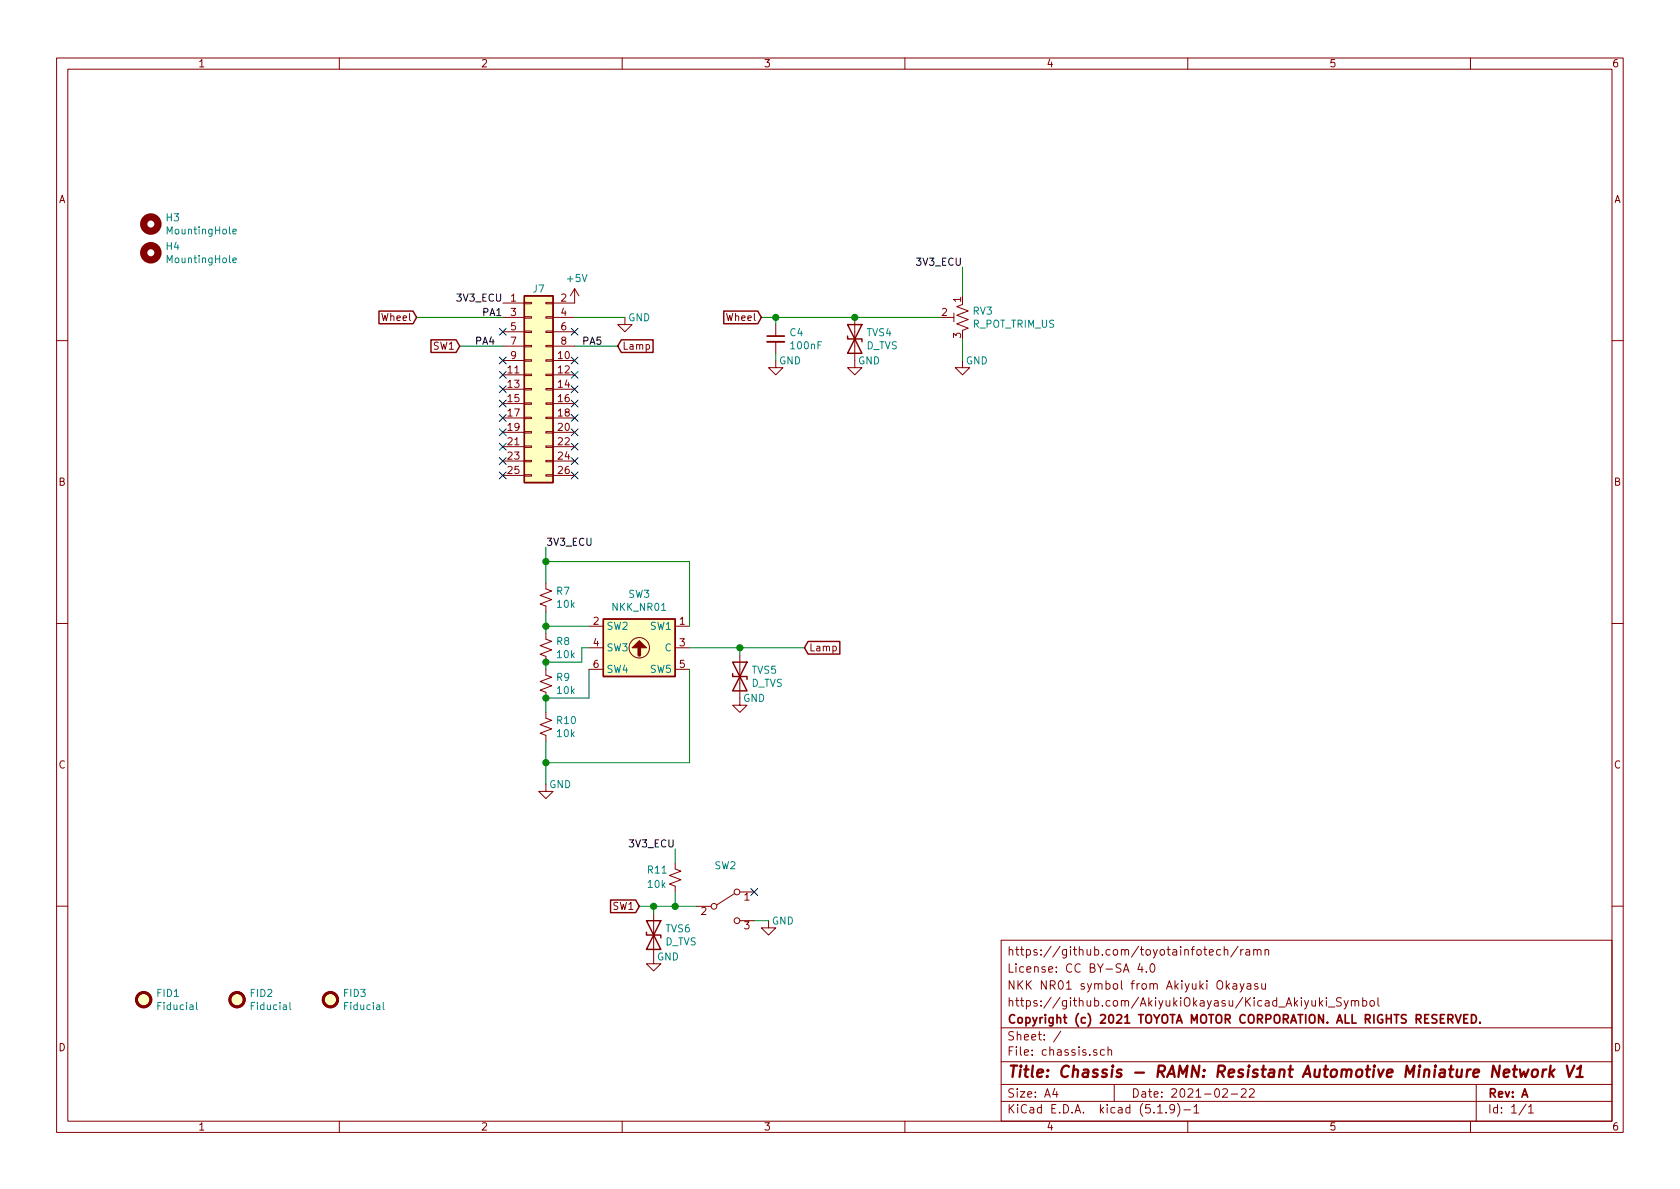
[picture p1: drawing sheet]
EESchema Schematic File Version 4
EELAYER 30 0
EELAYER END
$Descr A4 11693 8268
encoding utf-8
Sheet 1 1
Title "Chassis - RAMN: Resistant Automotive Miniature Network V1"
Date "2021-02-22"
Rev "A"
Comp "Copyright (c) 2021 TOYOTA MOTOR CORPORATION. ALL RIGHTS RESERVED."
Comment1 "https://github.com/AkiyukiOkayasu/Kicad_Akiyuki_Symbol"
Comment2 "NKK NR01 symbol from Akiyuki Okayasu"
Comment3 "License: CC BY-SA 4.0"
Comment4 "https://github.com/toyotainfotech/ramn"
$EndDescr
$Comp
L Connector_Generic:Conn_02x13_Odd_Even J7
U 1 1
P 3700 2700
F 0 "J7" H 3750 3400 50  0000 C CNN
F 1 " " H 3750 3226 50  0000 C CNN
F 2 "Connector_PinSocket_2.54mm:PinSocket_2x13_P2.54mm_Vertical" H 3700 2700 50  0001 C CNN
F 3 "~" H 3700 2700 50  0001 C CNN
	1    3700 2700
	1    0    0    -1  
$EndComp
Text Label 3500 2100 2    50   ~ 0
3V3_ECU
Wire Wire Line
	4000 2200 4350 2200
$Comp
L power:GND #PWR02
U 1 1
P 4350 2200
AR Path="/5FC10AC8" Ref="#PWR02"  Part="1" 
AR Path="/5D8BFFCE/5FC10AC8" Ref="#PWR?"  Part="1" 
AR Path="/5D815E09/5FC10AC8" Ref="#PWR?"  Part="1" 
AR Path="/5D8EDE42/5FC10AC8" Ref="#PWR?"  Part="1" 
F 0 "#PWR02" H 4350 1950 50  0001 C CNN
F 1 "GND" H 4450 2200 50  0000 C CNN
F 2 "" H 4350 2200 50  0001 C CNN
F 3 "" H 4350 2200 50  0001 C CNN
	1    4350 2200
	1    0    0    -1  
$EndComp
$Comp
L power:+5V #PWR?
U 1 1
P 4000 2100
AR Path="/5D8BFFCE/60225AF7" Ref="#PWR?"  Part="1" 
AR Path="/5D815E09/60225AF7" Ref="#PWR?"  Part="1" 
AR Path="/5D8EDE42/60225AF7" Ref="#PWR?"  Part="1" 
AR Path="/5D7DEA89/60225AF7" Ref="#PWR?"  Part="1" 
AR Path="/60225AF7" Ref="#PWR01"  Part="1" 
F 0 "#PWR01" H 4000 1950 50  0001 C CNN
F 1 "+5V" H 4015 2273 50  0000 C CNN
F 2 "" H 4000 2100 50  0001 C CNN
F 3 "" H 4000 2100 50  0001 C CNN
	1    4000 2100
	1    0    0    -1  
$EndComp
$Comp
L Mechanical:MountingHole H3
U 1 1
P 1050 1550
F 0 "H3" H 1150 1596 50  0000 L CNN
F 1 "MountingHole" H 1150 1505 50  0000 L CNN
F 2 "MountingHole:MountingHole_3.2mm_M3_ISO7380" H 1050 1550 50  0001 C CNN
F 3 "~" H 1050 1550 50  0001 C CNN
	1    1050 1550
	1    0    0    -1  
$EndComp
$Comp
L Mechanical:MountingHole H4
U 1 1
P 1050 1750
F 0 "H4" H 1150 1796 50  0000 L CNN
F 1 "MountingHole" H 1150 1705 50  0000 L CNN
F 2 "MountingHole:MountingHole_3.2mm_M3_ISO7380" H 1050 1750 50  0001 C CNN
F 3 "~" H 1050 1750 50  0001 C CNN
	1    1050 1750
	1    0    0    -1  
$EndComp
Wire Wire Line
	6700 1850 6700 2050
Text Label 6700 1850 2    50   ~ 0
3V3_ECU
Wire Wire Line
	6700 2350 6700 2500
$Comp
L power:GND #PWR03
U 1 1
P 6700 2500
AR Path="/5D829CA5" Ref="#PWR03"  Part="1" 
AR Path="/5D8BFFCE/5D829CA5" Ref="#PWR?"  Part="1" 
AR Path="/5D815E09/5D829CA5" Ref="#PWR?"  Part="1" 
AR Path="/5D8EDE42/5D829CA5" Ref="#PWR?"  Part="1" 
F 0 "#PWR03" H 6700 2250 50  0001 C CNN
F 1 "GND" H 6800 2500 50  0000 C CNN
F 2 "" H 6700 2500 50  0001 C CNN
F 3 "" H 6700 2500 50  0001 C CNN
	1    6700 2500
	1    0    0    -1  
$EndComp
$Comp
L Device:R_POT_TRIM_US RV3
U 1 1
P 6700 2200
F 0 "RV3" H 6632 2246 50  0000 R CNN
F 1 "R_POT_TRIM_US" H 6632 2155 50  0000 R CNN
F 2 "custom:RK09K1110A2S" H 6700 2200 50  0001 C CNN
F 3 "~" H 6700 2200 50  0001 C CNN
	1    6700 2200
	-1   0    0    -1  
$EndComp
NoConn ~ 4000 3100
NoConn ~ 4000 3200
NoConn ~ 4000 3300
NoConn ~ 3500 3300
NoConn ~ 3500 3200
NoConn ~ 3500 3100
Text GLabel 5300 2200 0    50   Input ~ 0
Wheel
Wire Wire Line
	5300 2200 5400 2200
Text GLabel 2900 2200 0    50   Input ~ 0
Wheel
Text GLabel 4300 2400 2    50   Input ~ 0
Lamp
Wire Wire Line
	4300 2400 4000 2400
Wire Wire Line
	3500 2400 3200 2400
Wire Wire Line
	2900 2200 3500 2200
NoConn ~ 4000 3000
NoConn ~ 4000 2900
NoConn ~ 4000 2800
NoConn ~ 4000 2600
NoConn ~ 4000 2500
NoConn ~ 4000 2300
NoConn ~ 3500 2300
NoConn ~ 3500 2500
NoConn ~ 3500 2600
NoConn ~ 3500 2900
NoConn ~ 3500 3000
$Comp
L Akiyuki_UI:NKK_NR01 SW3
U 1 1
P 4450 4500
F 0 "SW3" H 4450 4875 50  0000 C CNN
F 1 "NKK_NR01" H 4450 4784 50  0000 C CNN
F 2 "Akiyuki_UI:NR01" H 4425 4525 50  0001 C CNN
F 3 "" H 4425 4525 50  0001 C CNN
	1    4450 4500
	1    0    0    -1  
$EndComp
$Comp
L Device:R_Small_US R?
U 1 1
P 3800 4150
AR Path="/5FC10863/5FC11ACA" Ref="R?"  Part="1" 
AR Path="/5FC11ACA" Ref="R7"  Part="1" 
F 0 "R7" H 3868 4196 50  0000 L CNN
F 1 "10k" H 3868 4105 50  0000 L CNN
F 2 "Resistor_SMD:R_0603_1608Metric" H 3800 4150 50  0001 C CNN
F 3 "~" H 3800 4150 50  0001 C CNN
	1    3800 4150
	1    0    0    -1  
$EndComp
Text GLabel 3200 2400 0    50   Input ~ 0
SW1
NoConn ~ 3500 2800
$Comp
L power:GND #PWR05
U 1 1
P 3800 5450
AR Path="/5FC17AC1" Ref="#PWR05"  Part="1" 
AR Path="/5D8BFFCE/5FC17AC1" Ref="#PWR?"  Part="1" 
AR Path="/5D815E09/5FC17AC1" Ref="#PWR?"  Part="1" 
AR Path="/5D8EDE42/5FC17AC1" Ref="#PWR?"  Part="1" 
F 0 "#PWR05" H 3800 5200 50  0001 C CNN
F 1 "GND" H 3900 5450 50  0000 C CNN
F 2 "" H 3800 5450 50  0001 C CNN
F 3 "" H 3800 5450 50  0001 C CNN
	1    3800 5450
	1    0    0    -1  
$EndComp
Text GLabel 5600 4500 2    50   Input ~ 0
Lamp
Text Label 3800 3800 0    50   ~ 0
3V3_ECU
Wire Wire Line
	4800 4500 5150 4500
Wire Wire Line
	4100 4350 3800 4350
$Comp
L Device:R_Small_US R?
U 1 1
P 3800 4500
AR Path="/5FC10863/5FC1B743" Ref="R?"  Part="1" 
AR Path="/5FC1B743" Ref="R8"  Part="1" 
F 0 "R8" H 3868 4546 50  0000 L CNN
F 1 "10k" H 3868 4455 50  0000 L CNN
F 2 "Resistor_SMD:R_0603_1608Metric" H 3800 4500 50  0001 C CNN
F 3 "~" H 3800 4500 50  0001 C CNN
	1    3800 4500
	1    0    0    -1  
$EndComp
Wire Wire Line
	3800 4400 3800 4350
Wire Wire Line
	4100 4500 4050 4500
Wire Wire Line
	4050 4500 4050 4600
Wire Wire Line
	4050 4600 3800 4600
$Comp
L Device:R_Small_US R?
U 1 1
P 3800 4750
AR Path="/5FC10863/5FC1C8F6" Ref="R?"  Part="1" 
AR Path="/5FC1C8F6" Ref="R9"  Part="1" 
F 0 "R9" H 3868 4796 50  0000 L CNN
F 1 "10k" H 3868 4705 50  0000 L CNN
F 2 "Resistor_SMD:R_0603_1608Metric" H 3800 4750 50  0001 C CNN
F 3 "~" H 3800 4750 50  0001 C CNN
	1    3800 4750
	1    0    0    -1  
$EndComp
Wire Wire Line
	3800 4650 3800 4600
Connection ~ 3800 4600
Wire Wire Line
	3800 4850 4100 4850
Wire Wire Line
	4100 4850 4100 4650
$Comp
L Device:R_Small_US R?
U 1 1
P 3800 5050
AR Path="/5FC10863/5FC1E6F1" Ref="R?"  Part="1" 
AR Path="/5FC1E6F1" Ref="R10"  Part="1" 
F 0 "R10" H 3868 5096 50  0000 L CNN
F 1 "10k" H 3868 5005 50  0000 L CNN
F 2 "Resistor_SMD:R_0603_1608Metric" H 3800 5050 50  0001 C CNN
F 3 "~" H 3800 5050 50  0001 C CNN
	1    3800 5050
	1    0    0    -1  
$EndComp
Wire Wire Line
	3800 4950 3800 4850
Connection ~ 3800 4850
Wire Wire Line
	4800 4650 4800 5300
Wire Wire Line
	4800 5300 3800 5300
Wire Wire Line
	3800 5300 3800 5450
Wire Wire Line
	4800 4350 4800 3900
Wire Wire Line
	4800 3900 3800 3900
Connection ~ 3800 3900
Wire Wire Line
	3800 3900 3800 3800
Wire Wire Line
	3800 4350 3800 4250
Connection ~ 3800 4350
Wire Wire Line
	3800 3900 3800 4050
Wire Wire Line
	3800 5150 3800 5300
Connection ~ 3800 5300
NoConn ~ 4000 2700
Wire Wire Line
	4700 6000 4700 5900
Text Label 4700 5900 2    50   ~ 0
3V3_ECU
Wire Wire Line
	4700 6300 4850 6300
Connection ~ 4700 6300
Wire Wire Line
	4700 6200 4700 6300
Wire Wire Line
	4450 6300 4550 6300
$Comp
L Device:R_Small_US R11
U 1 1
P 4700 6100
F 0 "R11" H 4900 6050 50  0000 R CNN
F 1 "10k" H 4900 6150 50  0000 R CNN
F 2 "Resistor_SMD:R_0603_1608Metric" H 4700 6100 50  0001 C CNN
F 3 "~" H 4700 6100 50  0001 C CNN
	1    4700 6100
	-1   0    0    1   
$EndComp
Text GLabel 4450 6300 0    50   Input ~ 0
SW1
NoConn ~ 5250 6200
Wire Wire Line
	5350 6400 5250 6400
$Comp
L power:GND #PWR06
U 1 1
P 5350 6400
AR Path="/5D821982" Ref="#PWR06"  Part="1" 
AR Path="/5D8BFFCE/5D821982" Ref="#PWR?"  Part="1" 
AR Path="/5D815E09/5D821982" Ref="#PWR?"  Part="1" 
AR Path="/5D8EDE42/5D821982" Ref="#PWR?"  Part="1" 
F 0 "#PWR06" H 5350 6150 50  0001 C CNN
F 1 "GND" H 5450 6400 50  0000 C CNN
F 2 "" H 5350 6400 50  0001 C CNN
F 3 "" H 5350 6400 50  0001 C CNN
	1    5350 6400
	1    0    0    -1  
$EndComp
$Comp
L Switch:SW_SPDT SW2
U 1 1
P 5050 6300
F 0 "SW2" H 5050 6585 50  0000 C CNN
F 1 " " H 5050 6494 50  0000 C CNN
F 2 "Button_Switch_THT:SW_CuK_OS102011MA1QN1_SPDT_Angled" H 5050 6500 50  0001 C CNN
F 3 "~" H 5050 6500 50  0001 C CNN
	1    5050 6300
	1    0    0    -1  
$EndComp
NoConn ~ 3500 2700
$Comp
L Device:C_Small C4
U 1 1
P 5400 2350
F 0 "C4" H 5492 2396 50  0000 L CNN
F 1 "100nF" H 5492 2305 50  0000 L CNN
F 2 "Capacitor_SMD:C_0603_1608Metric" H 5400 2350 50  0001 C CNN
F 3 "~" H 5400 2350 50  0001 C CNN
	1    5400 2350
	1    0    0    -1  
$EndComp
Wire Wire Line
	5400 2250 5400 2200
$Comp
L power:GND #PWR0101
U 1 1
P 5400 2500
AR Path="/60227372" Ref="#PWR0101"  Part="1" 
AR Path="/5D8BFFCE/60227372" Ref="#PWR?"  Part="1" 
AR Path="/5D815E09/60227372" Ref="#PWR?"  Part="1" 
AR Path="/5D8EDE42/60227372" Ref="#PWR?"  Part="1" 
F 0 "#PWR0101" H 5400 2250 50  0001 C CNN
F 1 "GND" H 5500 2500 50  0000 C CNN
F 2 "" H 5400 2500 50  0001 C CNN
F 3 "" H 5400 2500 50  0001 C CNN
	1    5400 2500
	1    0    0    -1  
$EndComp
Wire Wire Line
	5400 2500 5400 2450
Text Label 3500 2200 2    50   ~ 0
PA1
Text Label 3450 2400 2    50   ~ 0
PA4
Text Label 4050 2400 0    50   ~ 0
PA5
$Comp
L Device:D_TVS TVS4
U 1 1
P 5950 2350
F 0 "TVS4" V 5904 2430 50  0000 L CNN
F 1 "D_TVS" V 5995 2430 50  0000 L CNN
F 2 "Diode_SMD:D_SOD-123F" H 5950 2350 50  0001 C CNN
F 3 "~" H 5950 2350 50  0001 C CNN
	1    5950 2350
	0    1    1    0   
$EndComp
Connection ~ 5400 2200
$Comp
L power:GND #PWR0102
U 1 1
P 5950 2500
AR Path="/602E4F84" Ref="#PWR0102"  Part="1" 
AR Path="/5D8BFFCE/602E4F84" Ref="#PWR?"  Part="1" 
AR Path="/5D815E09/602E4F84" Ref="#PWR?"  Part="1" 
AR Path="/5D8EDE42/602E4F84" Ref="#PWR?"  Part="1" 
F 0 "#PWR0102" H 5950 2250 50  0001 C CNN
F 1 "GND" H 6050 2500 50  0000 C CNN
F 2 "" H 5950 2500 50  0001 C CNN
F 3 "" H 5950 2500 50  0001 C CNN
	1    5950 2500
	1    0    0    -1  
$EndComp
Wire Wire Line
	5400 2200 5950 2200
Connection ~ 5950 2200
Wire Wire Line
	5950 2200 6550 2200
$Comp
L Device:D_TVS TVS5
U 1 1
P 5150 4700
F 0 "TVS5" V 5104 4780 50  0000 L CNN
F 1 "D_TVS" V 5195 4780 50  0000 L CNN
F 2 "Diode_SMD:D_SOD-123F" H 5150 4700 50  0001 C CNN
F 3 "~" H 5150 4700 50  0001 C CNN
	1    5150 4700
	0    1    1    0   
$EndComp
$Comp
L power:GND #PWR0103
U 1 1
P 5150 4850
AR Path="/602E62D1" Ref="#PWR0103"  Part="1" 
AR Path="/5D8BFFCE/602E62D1" Ref="#PWR?"  Part="1" 
AR Path="/5D815E09/602E62D1" Ref="#PWR?"  Part="1" 
AR Path="/5D8EDE42/602E62D1" Ref="#PWR?"  Part="1" 
F 0 "#PWR0103" H 5150 4600 50  0001 C CNN
F 1 "GND" H 5250 4850 50  0000 C CNN
F 2 "" H 5150 4850 50  0001 C CNN
F 3 "" H 5150 4850 50  0001 C CNN
	1    5150 4850
	1    0    0    -1  
$EndComp
Wire Wire Line
	5150 4550 5150 4500
Connection ~ 5150 4500
Wire Wire Line
	5150 4500 5600 4500
$Comp
L Device:D_TVS TVS6
U 1 1
P 4550 6500
F 0 "TVS6" V 4504 6580 50  0000 L CNN
F 1 "D_TVS" V 4595 6580 50  0000 L CNN
F 2 "Diode_SMD:D_SOD-123F" H 4550 6500 50  0001 C CNN
F 3 "~" H 4550 6500 50  0001 C CNN
	1    4550 6500
	0    1    1    0   
$EndComp
$Comp
L power:GND #PWR0104
U 1 1
P 4550 6650
AR Path="/602E7F67" Ref="#PWR0104"  Part="1" 
AR Path="/5D8BFFCE/602E7F67" Ref="#PWR?"  Part="1" 
AR Path="/5D815E09/602E7F67" Ref="#PWR?"  Part="1" 
AR Path="/5D8EDE42/602E7F67" Ref="#PWR?"  Part="1" 
F 0 "#PWR0104" H 4550 6400 50  0001 C CNN
F 1 "GND" H 4650 6650 50  0000 C CNN
F 2 "" H 4550 6650 50  0001 C CNN
F 3 "" H 4550 6650 50  0001 C CNN
	1    4550 6650
	1    0    0    -1  
$EndComp
Wire Wire Line
	4550 6350 4550 6300
Connection ~ 4550 6300
Wire Wire Line
	4550 6300 4700 6300
$Comp
L Mechanical:Fiducial FID1
U 1 1
P 1000 6950
F 0 "FID1" H 1085 6996 50  0000 L CNN
F 1 "Fiducial" H 1085 6905 50  0000 L CNN
F 2 "Fiducial:Fiducial_1mm_Mask2mm" H 1000 6950 50  0001 C CNN
F 3 "~" H 1000 6950 50  0001 C CNN
	1    1000 6950
	1    0    0    -1  
$EndComp
$Comp
L Mechanical:Fiducial FID2
U 1 1
P 1650 6950
F 0 "FID2" H 1735 6996 50  0000 L CNN
F 1 "Fiducial" H 1735 6905 50  0000 L CNN
F 2 "Fiducial:Fiducial_1mm_Mask2mm" H 1650 6950 50  0001 C CNN
F 3 "~" H 1650 6950 50  0001 C CNN
	1    1650 6950
	1    0    0    -1  
$EndComp
$Comp
L Mechanical:Fiducial FID3
U 1 1
P 2300 6950
F 0 "FID3" H 2385 6996 50  0000 L CNN
F 1 "Fiducial" H 2385 6905 50  0000 L CNN
F 2 "Fiducial:Fiducial_1mm_Mask2mm" H 2300 6950 50  0001 C CNN
F 3 "~" H 2300 6950 50  0001 C CNN
	1    2300 6950
	1    0    0    -1  
$EndComp
$EndSCHEMATC
